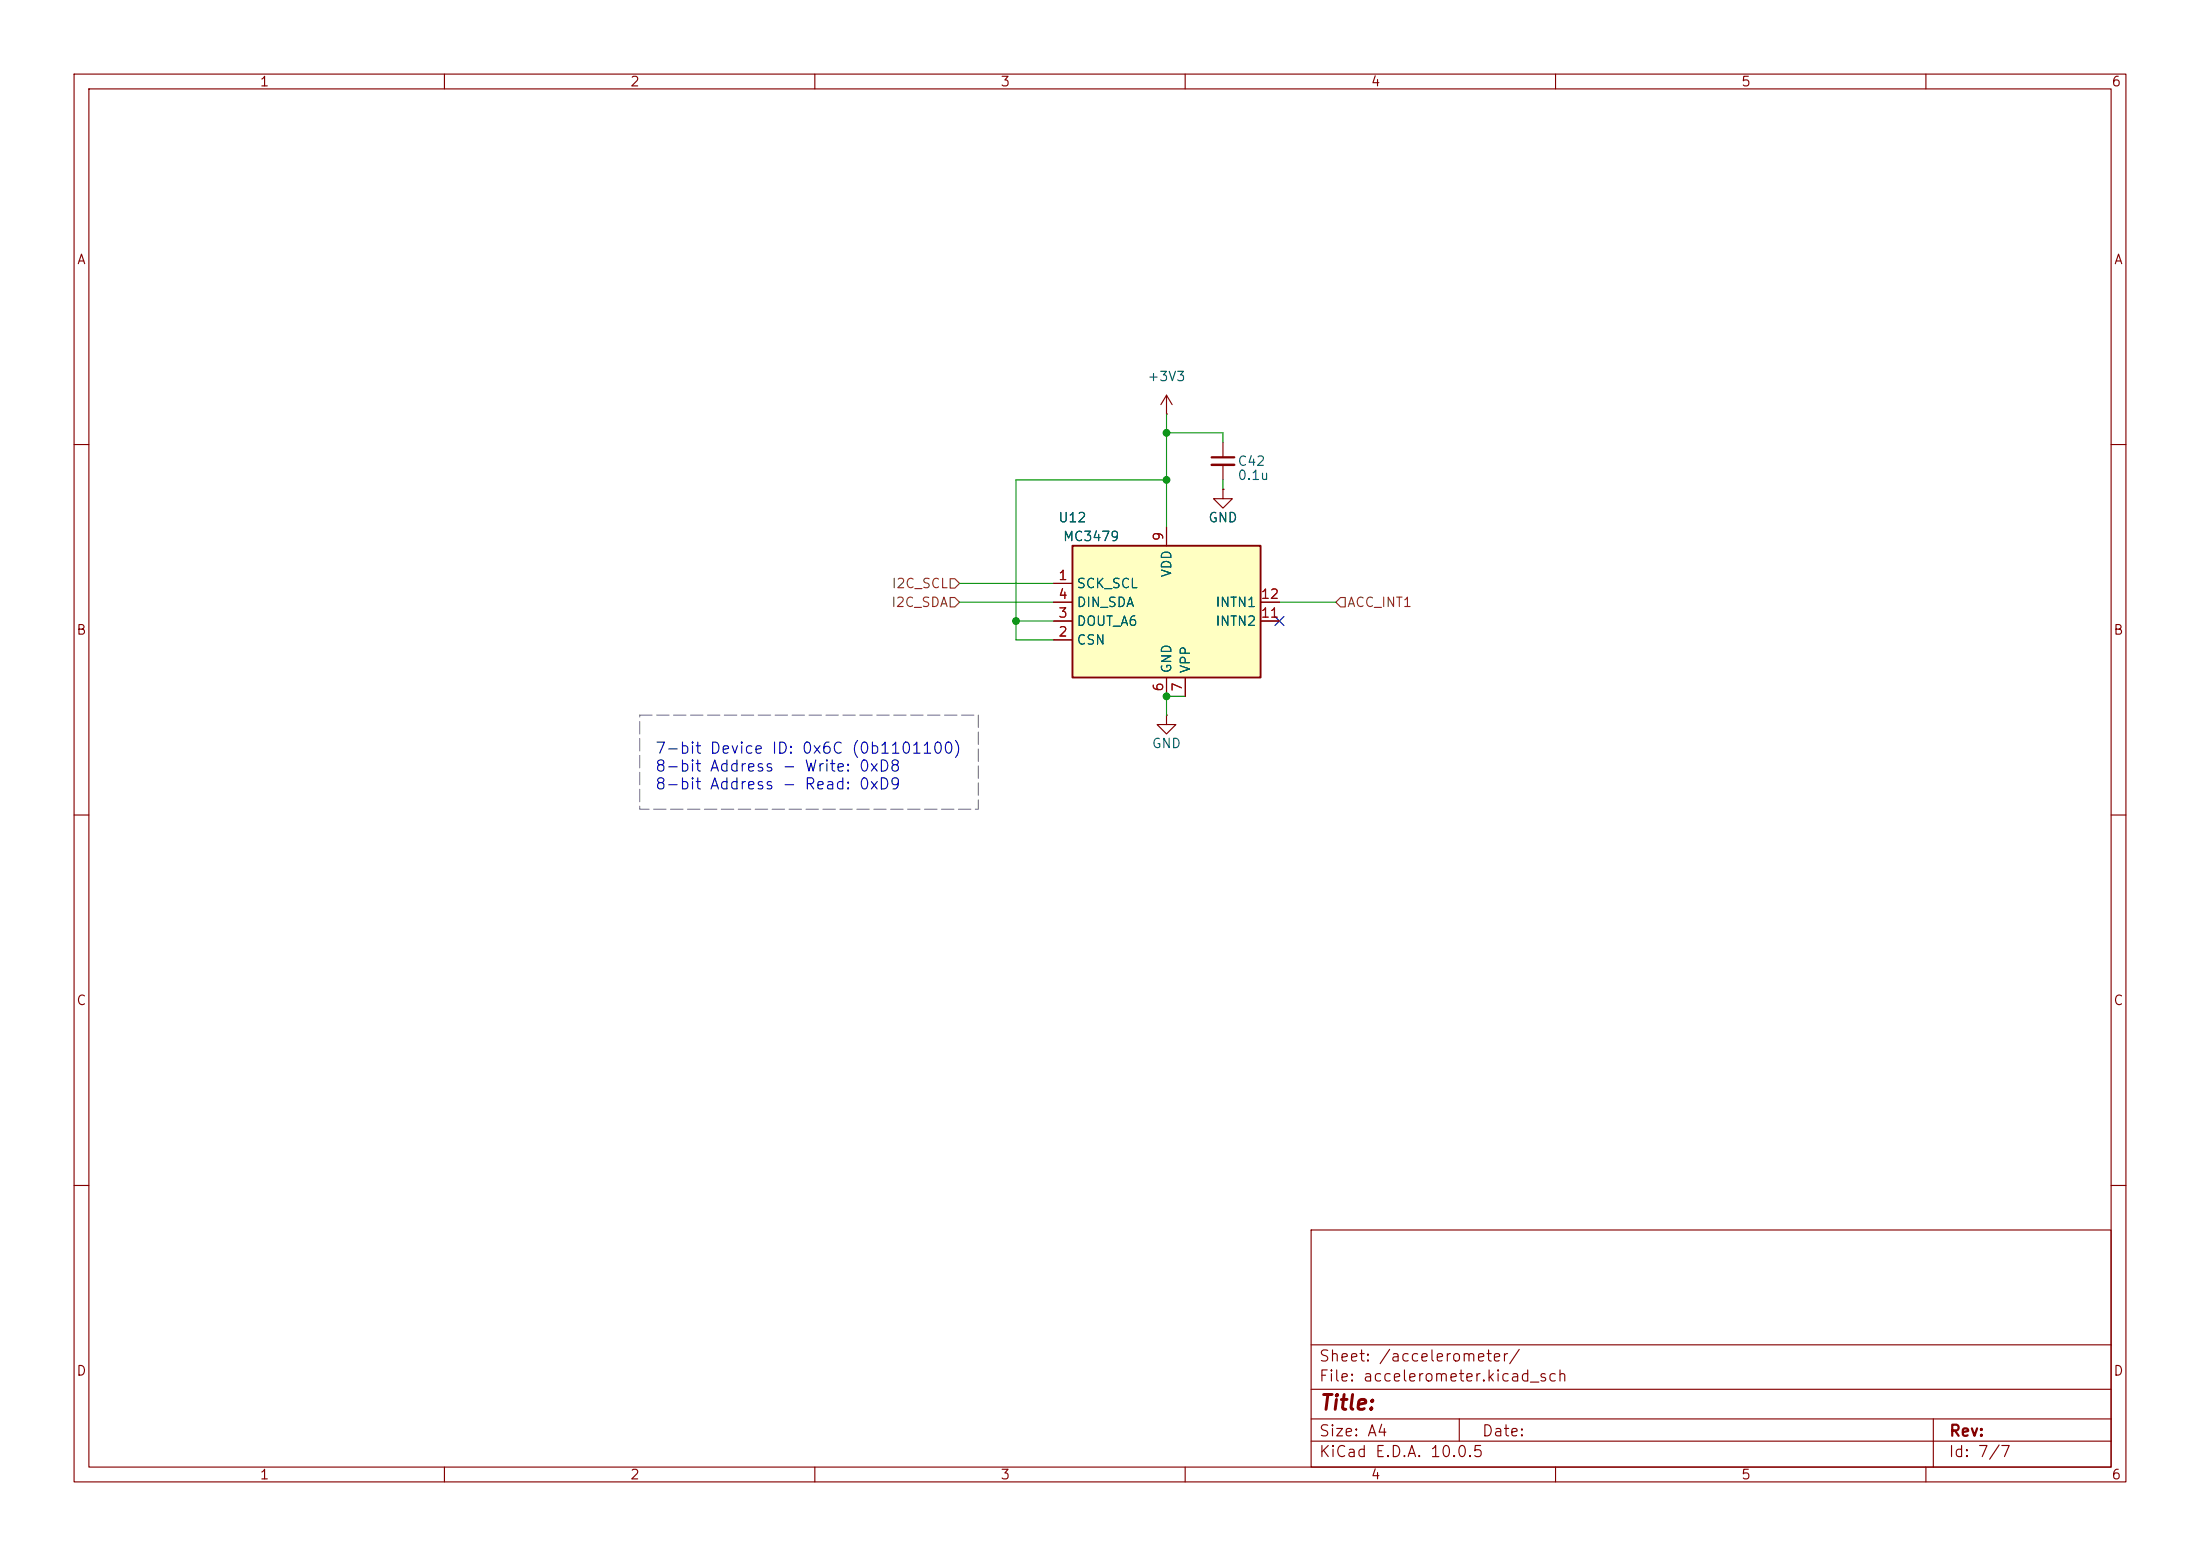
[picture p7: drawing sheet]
<svg xmlns="http://www.w3.org/2000/svg" width="297mm" height="210mm" viewBox="0 0 297 210" stroke-linecap="round" stroke-linejoin="round" font-family="sans-serif">
<g fill="none" stroke="#840000" stroke-width=".15">
<path d="M10 10h277v190h-277zM12 12h273v186h-273zM60 10v2M110 10v2M160 10v2M210 10v2M260 10v2M157.5 55.9h.1M157.5 53.3l-.8 1.3M157.5 53.3l.7 1.3M157.5 53.3v2.6M165.1 59.7v2"/>
<path d="M10 60h2M165.1 66v1.3h1.3l-1.3 1.3-1.3-1.3h1.3M165.1 66h.1M165.1 62.7v2.1M285 60h2M10 110h2M285 110h2M10 160h2M177 166h108v32h-108zM285 160h2M60 198v2M110 198v2"/>
<path d="M160 198v2M177 194.5h108M177 191.5h108M177 187.5h108M177 181.5h108M197 191.5v3M210 198v2M260 198v2M261 191.5v6.5"/>
</g>
<path d="M163.6 61.7h3" fill="none" stroke="#840000" stroke-width=".3"/>
<path d="M163.6 62.7h3" fill="none" stroke="#840000" stroke-width=".33"/>
<path d="M144.8 73.7h25.4v17.7h-25.4z" fill="#ffffc2"/>
<path d="M144.8 73.7h25.4v17.7h-25.4z" fill="none" stroke="#840000" stroke-width=".25"/>
<path d="M142.2 78.7h2.6M157.5 71.1v2.6M165.1 66h.1M142.2 86.4h2.6M142.2 83.8h2.6M142.2 81.3h2.6M157.5 96.5v1.3h1.2l-1.2 1.3-1.3-1.3h1.3M157.5 96.5h.1M157.5 91.4v2.6M160 91.4v2.6M170.2 83.8h2.5M170.2 81.3h2.5" fill="none" stroke="#840000" stroke-width=".15"/>
<path d="M128.3 78.1h.6l.6 .6-.6 .7h-.6zM128.3 80.6h.6l.6 .7-.6 .6h-.6zM181 80.6h.6v1.3h-.6l-.7-.6z" fill="none" stroke="#725600" stroke-width=".15"/>
<path d="M157.5 58.4h7.6v1.3M157.5 55.9v15.2M129.5 78.7h12.7M157.5 64.8h-20.3v21.6h5M165.1 64.8v1.2M129.5 81.3h12.7M137.2 83.8h5M160 94h-2.5v2.5M172.7 81.3h7.6" fill="none" stroke="#009600" stroke-width=".15"/>
<path d="M172.1 83.2l1.2 1.2M173.3 83.2l-1.2 1.2" fill="none" stroke="#000084" stroke-width=".15"/>
<path d="M86.4 96.5h45.7v12.7h-45.7z" fill="none" stroke="#848484" stroke-width=".15" stroke-dasharray="1.7 .6"/>
<g fill="#009600" stroke="#009600" stroke-width=".14">
<circle cx="137.2" cy="83.8" r=".46"/>
<circle cx="157.5" cy="64.8" r=".46"/>
<circle cx="157.5" cy="58.4" r=".46"/>
<circle cx="157.5" cy="94" r=".46"/>
</g>
<text font-size="2" fill="#840000" x="178" y="190.8">Title:</text>
<g font-size="1.5" fill="#0000c2">
<text x="88.3" y="102.1">7-bit Device ID: 0x6C (0b1101100)</text>
<text x="88.3" y="104.5">8-bit Address - Write: 0xD8</text>
<text x="88.3" y="106.9">8-bit Address - Read: 0xD9</text>
</g>
<g font-size="1.5" fill="#840000">
<text x="178" y="184.1">Sheet: /accelerometer/</text>
<text x="178" y="186.8">File: accelerometer.kicad_sch</text>
<text x="178" y="197">KiCad E.D.A. 10.0.5</text>
<text x="178" y="194.2">Size: A4</text>
<text x="200" y="194.2">Date:</text>
<text x="263" y="197">Id: 7/7</text>
<text x="263" y="194.2">Rev:</text>
</g>
<g font-size="1.3" fill="#840000">
<text x="35" y="12">1</text>
<text x="85" y="12">2</text>
<text x="135" y="12">3</text>
<text x="185" y="12">4</text>
<text x="235" y="12">5</text>
<text x="285" y="12">6</text>
<text x="10.3" y="36">A</text>
<text x="285.3" y="36">A</text>
<text x="10.2" y="86">B</text>
<text x="285.2" y="86">B</text>
<text x="10.2" y="136">C</text>
<text x="285.2" y="136">C</text>
<text x="10.2" y="186">D</text>
<text x="285.2" y="186">D</text>
<text x="35" y="200">1</text>
<text x="85" y="200">2</text>
<text x="135" y="200">3</text>
<text x="185" y="200">4</text>
<text x="235" y="200">5</text>
<text x="285" y="200">6</text>
</g>
<g font-size="1.3" fill="#006464">
<text x="154.8" y="51.8">+3V3</text>
<text x="167" y="63.2">C42</text>
<text x="167" y="65.1">0.1u</text>
<text x="142.8" y="70.8">U12</text>
<text x="163" y="70.8">GND</text>
<text x="143.4" y="73.4">MC3479</text>
<text x="145.3" y="79.7">SCK_SCL</text>
<text x="145.3" y="82.2">DIN_SDA</text>
<text x="158.4" y="78" transform="rotate(-90 158.4 78)">VDD</text>
<text x="164" y="82.2">INTN1</text>
<text x="145.3" y="87.3">CSN</text>
<text x="145.3" y="84.8">DOUT_A6</text>
<text x="164" y="84.8">INTN2</text>
<text x="158.4" y="91" transform="rotate(-90 158.4 91)">GND</text>
<text x="161" y="91" transform="rotate(-90 161 91)">VPP</text>
<text x="155.4" y="101.3">GND</text>
</g>
<g font-size="1.3" fill="#a90000">
<text x="157.3" y="73.1" transform="rotate(-90 157.3 73.1)">9</text>
<text x="142.8" y="78.6">1</text>
<text x="142.8" y="83.7">3</text>
<text x="142.8" y="81.1">4</text>
<text x="170.1" y="83.7">11</text>
<text x="170.1" y="81.1">12</text>
<text x="142.8" y="86.2">2</text>
<text x="157.3" y="93.4" transform="rotate(-90 157.3 93.4)">6</text>
<text x="159.9" y="93.4" transform="rotate(-90 159.9 93.4)">7</text>
</g>
<g font-size="1.3" fill="#725600">
<text x="120.2" y="82.2">I2C_SDA</text>
<text x="120.3" y="79.7">I2C_SCL</text>
<text x="181.8" y="82.2">ACC_INT1</text>
</g>
</svg>
